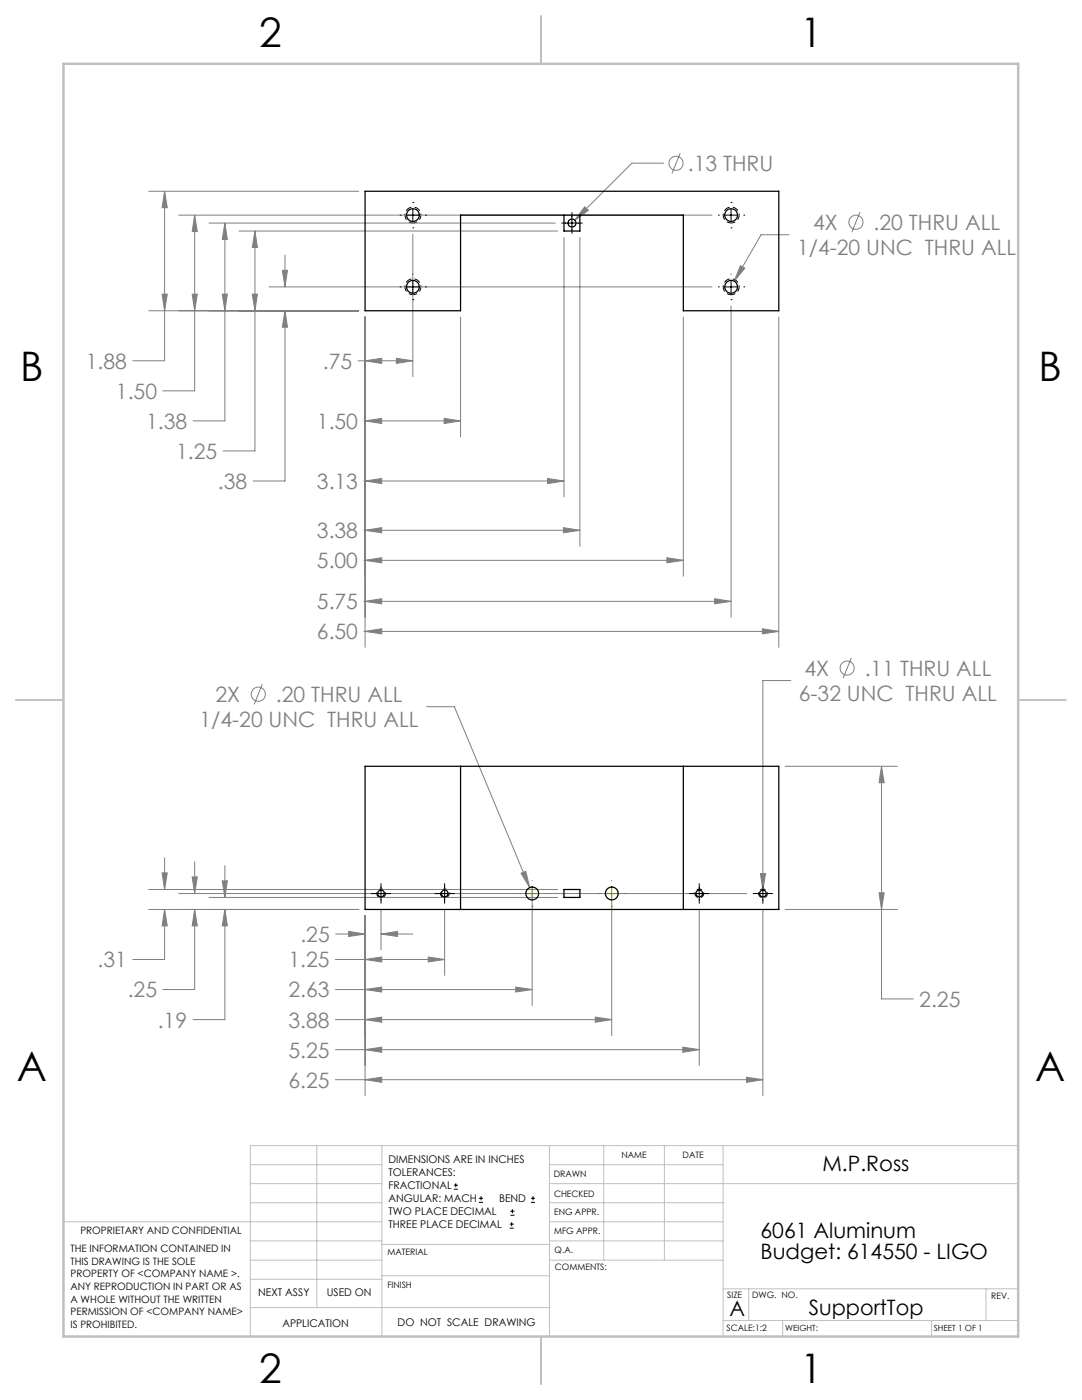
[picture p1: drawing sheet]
<svg xmlns="http://www.w3.org/2000/svg" width="216mm" height="279mm" viewBox="0 0 216 279" stroke-linecap="round" stroke-linejoin="round" font-family="sans-serif">
<g fill="none" stroke="#808080" stroke-width=".2">
<path d="M29.7 38.2h41.9M32.8 38.2v33.8h-6.3M32.8 38.2l.6 3.3h-1.1zM132.4 32.6h-6.3l-11.4 11.4M135.7 30.6l-1.6 4M32.3 58.7h1.1l-.6 3.3zM35.7 42.9h106.4M38.3 58.7h1.1l-.6 3.3zM38.8 42.9v35.1h-6.3M38.8 42.9l.6 3.3h-1.1zM41.7 44.5h69.1M44.3 58.7h1.1l-.5 3.3z"/>
<path d="M44.9 44.5v39.5h-6.4M44.9 44.5l.5 3.3h-1.1zM47.7 46.1h63.6M50.3 58.7h1.1l-.5 3.3zM50.9 46.1v43.9h-6.4M50.9 46.1l.5 3.3h-1.1zM53.7 57.3h88.4M56.3 53.9h1.1l-.5 3.4zM56.9 50.9v6.4M82.4 46.7v28.5M112.5 47.4v51.8M115.7 47.4v61.6"/>
<path d="M116.7 41.3l.7 .7-2.7 2zM147.7 53l.9 .5-2.1 2.6zM157.4 46.8h-5.5l-5.4 9.3M171.6 42.3l-1.6 4.1M29.7 62h41.9M56.9 62v34h-6.4M56.9 62l.5 3.3h-1.1zM71.4 72h11M72.8 63.3v65.9M72.8 72l3.4-.5v1zM79.1 71.5l3.3 .5-3.3 .5zM91.9 63.3v23.9"/>
<path d="M136.3 63.3v51.7M145.9 61.1v62.1M155.4 63.3v65.9M72.6 96h39.9M72.6 84h19.3M72.8 84l3.4-.5v1zM72.8 96l3.4-.5v1zM88.6 83.5l3.3 .5-3.3 .5zM109.3 95.5l3.2 .5-3.2 .5zM72.6 105.8h43.1M72.6 111.8h63.7M72.8 105.8l3.4-.5v1z"/>
<path d="M72.8 111.8l3.4-.5v1zM112.4 105.3l3.3 .5-3.3 .5zM133.1 111.3l3.2 .5-3.2 .5zM142.6 119.5l3.3 .5-3.3 .5zM52.4 136.5l-1.7 4M72.6 126h82.8M72.6 120h73.3M72.8 126l3.4-.5v1zM72.8 120l3.4-.5v1zM152.1 125.5l3.3 .5-3.3 .5zM157.8 135.8h-5.6v41.8M169.9 131.3l-1.7 4.1"/>
<path d="M85.1 141h5.6l15 36.1M156.7 152.9h22.4M175.9 152.9l.5 3.3h-1zM175.9 152.9v46.5h6.3M29.7 177.5h81.6M32.3 174.2h1.1l-.6 3.3zM32.8 171.2v6.3M35.7 178.3h113.3M38.3 175h1.1l-.6 3.3zM38.8 172v6.3M41.7 179.1h69.6M44.3 175.8h1.1l-.5 3.3z"/>
<path d="M44.9 172.8v6.3M104 174.3l.9-.4 .8 3.2zM106.2 179.6v21.1M122.1 179.6v27.1M151.7 174.3h1.1l-.6 3.3zM175.4 178.2h1l-.5 3.3zM29.7 181.5h41.9M32.8 181.5v10h-6.3M32.8 181.5l.6 3.3h-1.1zM38.8 181.5v16h-6.3M38.8 181.5l.6 3.3h-1.1zM44.9 181.5v22h-6.4"/>
<path d="M44.9 181.5l.5 3.3h-1.1zM66.9 191.5h21.8M66.9 197.5h39.3M67 186.4h5.8M69.6 185.9l3.2 .5-3.2 .5zM72.8 182.8v35.9M72.8 191.5l3.4-.5v1zM72.8 197.5l3.4-.5v1zM76 181.5v8.1M76 186.4h6.4M76 186.4l3.3-.5v1zM85.4 191l3.3 .5-3.3 .5z"/>
<path d="M88.7 181.5v13.2M102.9 197l3.3 .5-3.3 .5zM139.5 181.5v31.2M152.2 181.5v37.2M156.7 181.5h22.4M66.9 209.5h72.6M66.9 215.5h85.3M66.9 203.5h55.2M72.8 209.5l3.4-.5v1zM72.8 215.5l3.4-.5v1zM72.8 203.5l3.4-.5v1zM118.8 203l3.3 .5-3.3 .5z"/>
<path d="M136.2 209l3.3 .5-3.3 .5zM148.9 215l3.3 .5-3.3 .5z"/>
<circle cx="134.9" cy="32.6" r="1.42"/>
<circle cx="170.8" cy="44.4" r="1.4"/>
<circle cx="51.5" cy="138.5" r="1.41"/>
<circle cx="169.1" cy="133.3" r="1.41"/>
</g>
<g fill="none" stroke="#000" stroke-width=".2">
<path d="M79.8 57.3h.1M79.8 42.9h.1M81.1 57.3h2.5M81.1 42.9h2.5M82.4 59.8h.1M82.4 40.4h.1M82.4 45.5h.1M82.4 41.7v2.5M82.4 54.7h.1M82.4 56v2.5M84.9 57.3h.1M84.9 42.9h.1"/>
<path d="M112.1 44.5h4.1M114.1 42.4v4.2M143.3 57.3h.1M143.3 42.9h.1M144.6 57.3h2.5M144.6 42.9h2.5M145.9 59.8h.1M145.9 40.4h.1M145.9 45.5h.1M145.9 41.7v2.5M145.9 54.7h.1M145.9 56v2.5"/>
<path d="M148.4 57.3h.1M148.4 42.9h.1M74.1 178.3h3.9M76 176.4v3.9M86.8 178.3h3.9M88.7 176.4v3.9M137.6 178.3h3.9M139.5 176.4v3.9M150.3 178.3h3.9M152.2 176.4v3.9M90.6 237.3h.8M90.6 236.5h.8"/>
<path d="M90.9 236.1v.9M95.6 240h.8M95.6 239.1h.8M96 238.7v.8M105.9 240h.9M105.9 239.1h.9M106.4 238.7v.8M101.7 245.1h.8M101.7 244.3h.8M101.8 242.5h.9M101.8 241.7h.9M102.1 243.9v.8"/>
<path d="M102.2 241.3v.8"/>
</g>
<path d="M82.4 58.8a1.59 1.59 0 0 1-1.4-2.3 1.59 1.59 0 0 1 2.7-.2 1.59 1.59 0 0 1-1.1 2.5h-.2M82.4 44.5a1.59 1.59 0 0 1-1.4-2.3 1.59 1.59 0 0 1 2.7-.2 1.59 1.59 0 0 1-1.1 2.5h-.2M145.9 58.8a1.59 1.59 0 0 1-1.4-2.3 1.59 1.59 0 0 1 2.7-.2 1.59 1.59 0 0 1-1.1 2.5h-.2M145.9 44.5a1.59 1.59 0 0 1-1.4-2.3 1.59 1.59 0 0 1 2.7-.2 1.59 1.59 0 0 1-1.1 2.5h-.2" fill="none" stroke="#000" stroke-width=".2" stroke-dasharray="1.3 .6" stroke-dashoffset=".4" stroke-linecap="butt"/>
<path d="M76 177.4a.88 .88 0 0 0-.7 1.3 .88 .88 0 0 0 1.5 .1 .88 .88 0 0 0-.6-1.4h-.2M88.7 177.4a.88 .88 0 0 0-.7 1.3 .88 .88 0 0 0 1.5 .1 .88 .88 0 0 0-.6-1.4h-.2M139.5 177.4a.88 .88 0 0 0-.7 1.3 .88 .88 0 0 0 1.5 .1 .88 .88 0 0 0-.6-1.4h-.2M152.2 177.4a.88 .88 0 0 0-.7 1.3 .88 .88 0 0 0 1.5 .1 .88 .88 0 0 0-.6-1.4h-.2" fill="none" stroke="#000" stroke-width=".2" stroke-dasharray="1.3 .6" stroke-dashoffset=".7" stroke-linecap="butt"/>
<g fill="none" stroke="#c0c0c0" stroke-width=".2">
<path d="M50 232.4h26.2M50 236.2h26.2M63.2 228.6v32.3M76.2 228.6v38.1M109.6 228.6v38.1M109.6 232.4h34.7M109.6 236.2h93.6M120.5 228.6v22.9M132.6 228.6v22.9M144.3 228.6v38.1M203.2 228.6h-153.2v38.1M12.7 243.8h63.5"/>
<path d="M50 251.5h26.2M50 240h26.2M50 247.7h26.2M50 255.3h26.2M76.2 254.6h33.4M76.2 248.4h33.4M109.6 251.5h34.7M109.6 243.8h34.7M109.6 240h34.7M109.6 247.7h34.7M144.3 257.2h58.9M149.4 257.2v6.3"/>
<path d="M196.7 257.2v6.3M50 260.9h59.6M144.3 263.5h58.9M156.2 263.5v3.2M185.9 263.5v3.2"/>
</g>
<path d="M108 3.2v9.5M3.1 139.7h9.6M203.2 139.7h9.5M108 266.7v9.6" fill="none" stroke="#c0c0c0" stroke-width=".25"/>
<path d="M12.7 12.7h190.5v254h-190.5z" fill="none" stroke="#c0c0c0" stroke-width=".5"/>
<path d="M103.6 178.3h.1M104.9 178.3h2.6M106.2 175.8h.1M106.2 177.1v2.5M108.7 178.3h.1M119.5 178.3h.1M120.8 178.3h2.5M122.1 175.8h.1M122.1 177.1v2.5M124.6 178.3h.1M106.2 180.9h.1M122.1 180.9h.1" fill="none" stroke="#808000" stroke-width=".2"/>
<path d="M32.3 58.7h1.1l-.6 3.3zM32.8 38.2l.6 3.3h-1.1zM56.9 62l.5 3.3h-1.1zM56.3 53.9h1.1l-.5 3.4zM50.3 58.7h1.1l-.5 3.3zM50.9 46.1l.5 3.3h-1.1zM44.3 58.7h1.1l-.5 3.3zM44.9 44.5l.5 3.3h-1.1zM38.3 58.7h1.1l-.6 3.3zM38.8 42.9l.6 3.3h-1.1zM116.7 41.3l-2 2.7 2.7-2zM72.8 126l3.4-.5v1zM152.1 125.5l3.3 .5-3.3 .5zM72.8 72l3.4-.5v1zM79.1 71.5l3.3 .5-3.3 .5zM72.8 84l3.4-.5v1zM88.6 83.5l3.3 .5-3.3 .5zM72.8 96l3.4-.5v1zM109.3 95.5l3.2 .5-3.2 .5zM72.8 105.8l3.4-.5v1zM112.4 105.3l3.3 .5-3.3 .5zM72.8 111.8l3.4-.5v1zM133.1 111.3l3.2 .5-3.2 .5zM72.8 120l3.4-.5v1zM142.6 119.5l3.3 .5-3.3 .5zM147.7 53l-1.2 3.1 2.1-2.6zM69.6 185.9l3.2 .5-3.2 .5zM76 186.4l3.3-.5v1zM72.8 191.5l3.4-.5v1zM85.4 191l3.3 .5-3.3 .5zM72.8 209.5l3.4-.5v1zM136.2 209l3.3 .5-3.3 .5zM148.9 215l3.3 .5-3.3 .5zM72.8 215.5l3.4-.5v1zM38.3 175h1.1l-.6 3.3zM38.8 181.5l.6 3.3h-1.1zM44.9 181.5l.5 3.3h-1.1zM44.3 175.8h1.1l-.5 3.3zM32.8 181.5l.6 3.3h-1.1zM32.3 174.2h1.1l-.6 3.3zM175.9 152.9l.5 3.3h-1zM175.4 178.2h1l-.5 3.3zM104 174.3l1.7 2.8-.8-3.2zM151.7 174.3l.5 3.3 .6-3.3zM72.8 197.5l3.4-.5v1zM102.9 197l3.3 .5-3.3 .5zM72.8 203.5l3.4-.5v1zM118.8 203l3.3 .5-3.3 .5z" fill="#808080"/>
<g fill="none" stroke="#000" stroke-width=".25">
<path d="M72.8 38.2h82.6v23.8h-19.1v-19.1h-44.4v19.1h-19.1zM112.5 42.9v3.2h3.2v-3.2M72.8 152.9h82.6v28.6h-82.6zM91.9 152.9v28.6M136.3 152.9v28.6M112.5 177.5h3.2v1.6h-3.2z"/>
<circle cx="82.4" cy="57.2" r="1.27"/>
<circle cx="82.4" cy="42.9" r="1.27"/>
<circle cx="114.1" cy="44.5" r=".79"/>
<circle cx="145.9" cy="57.2" r="1.27"/>
<circle cx="145.9" cy="42.9" r="1.27"/>
<circle cx="76" cy="178.3" r=".67"/>
<circle cx="88.7" cy="178.3" r=".67"/>
<circle cx="106.2" cy="178.3" r="1.28"/>
<circle cx="122.1" cy="178.3" r="1.28"/>
<circle cx="139.5" cy="178.3" r=".67"/>
<circle cx="152.2" cy="178.3" r=".67"/>
</g>
<g font-size="8.1">
<text x="51.7" y="9.3">2</text>
<text x="159.7" y="9.3">1</text>
<text x="4" y="76">B</text>
<text x="207.2" y="76">B</text>
<text x="3.3" y="215.7">A</text>
<text x="206.5" y="215.7">A</text>
<text x="51.7" y="276">2</text>
<text x="159.7" y="276">1</text>
</g>
<g font-size="4.2" fill="#808080">
<text x="137.2" y="34.1">.13 THRU</text>
<text x="162.3" y="45.9">4X</text>
<text x="174.3" y="45.9">.20 THRU ALL</text>
<text x="159" y="51">1/4-20 UNC THRU ALL</text>
<text x="17.1" y="73.6">1.88</text>
<text x="64.4" y="73.6">.75</text>
<text x="23.1" y="79.6">1.50</text>
<text x="29.1" y="85.6">1.38</text>
<text x="63.2" y="85.6">1.50</text>
<text x="35.1" y="91.6">1.25</text>
<text x="43.5" y="97.6">.38</text>
<text x="63.2" y="97.6">3.13</text>
<text x="63.2" y="107.4">3.38</text>
<text x="63.2" y="113.4">5.00</text>
<text x="63.2" y="121.6">5.75</text>
<text x="63.2" y="127.6">6.50</text>
<text x="160.5" y="134.9">4X</text>
<text x="172.6" y="134.9">.11 THRU ALL</text>
<text x="43" y="140.1">2X</text>
<text x="55.1" y="140.1">.20 THRU ALL</text>
<text x="159.4" y="140">6-32 UNC THRU ALL</text>
<text x="39.8" y="145.2">1/4-20 UNC THRU ALL</text>
<text x="59.9" y="188">.25</text>
<text x="19.5" y="193.1">.31</text>
<text x="57.6" y="193.1">1.25</text>
<text x="25.5" y="199.1">.25</text>
<text x="57.6" y="199.1">2.63</text>
<text x="183.4" y="200.9">2.25</text>
<text x="31.5" y="205.1">.19</text>
<text x="57.6" y="205.1">3.88</text>
<text x="57.6" y="211.1">5.25</text>
<text x="57.6" y="217.1">6.25</text>
</g>
<g font-size="4.2">
<text x="164.1" y="233.7">M.P.Ross</text>
<text x="151.8" y="247">6061 Aluminum</text>
<text x="151.8" y="251.2">Budget: 614550 - LIGO</text>
<text x="145.6" y="262.7">A</text>
<text x="161.4" y="262.4">SupportTop</text>
</g>
<g font-size="2.1">
<text x="77.5" y="232.2">DIMENSIONS ARE IN INCHES</text>
<text x="77.5" y="234.7">TOLERANCES:</text>
<text x="77.5" y="237.3">FRACTIONAL</text>
<text x="77.5" y="239.9">ANGULAR: MACH</text>
<text x="99.6" y="239.9">BEND</text>
<text x="77.5" y="242.5">TWO PLACE DECIMAL</text>
<text x="77.5" y="245.1">THREE PLACE DECIMAL</text>
<text x="51.5" y="258.7">NEXT ASSY</text>
<text x="65.2" y="258.6">USED ON</text>
<text x="56.3" y="264.8">APPLICATION</text>
<text x="79.3" y="264.6">DO NOT SCALE DRAWING</text>
</g>
<g font-size="2">
<text x="14.1" y="249.9">THE INFORMATION CONTAINED IN</text>
<text x="16" y="246.3">PROPRIETARY AND CONFIDENTIAL</text>
<text x="14.1" y="252.4">THIS DRAWING IS THE SOLE</text>
<text x="14.1" y="254.9">PROPERTY OF &lt;COMPANY NAME &gt;.</text>
<text x="14.1" y="257.4">ANY REPRODUCTION IN PART OR AS</text>
<text x="14.1" y="260">A WHOLE WITHOUT THE WRITTEN</text>
<text x="14.1" y="262.5">PERMISSION OF &lt;COMPANY NAME&gt;</text>
<text x="14.1" y="265">IS PROHIBITED.</text>
</g>
<g font-size="1.8">
<text x="124" y="231.1">NAME</text>
<text x="136.2" y="231.1">DATE</text>
<text x="110.5" y="234.8">DRAWN</text>
<text x="110.5" y="238.9">CHECKED</text>
<text x="110.6" y="242.5">ENG APPR.</text>
<text x="77.3" y="250.5">MATERIAL</text>
<text x="110.6" y="246.3">MFG APPR.</text>
<text x="110.7" y="250">Q.A.</text>
<text x="77.3" y="257">FINISH</text>
<text x="110.7" y="253.5">COMMENTS:</text>
<text x="145.1" y="259">SIZE</text>
<text x="150.1" y="259.1">DWG. NO.</text>
<text x="197.8" y="259.2">REV.</text>
<text x="145" y="265.7">SCALE:1:2</text>
</g>
<g font-size="1.7">
<text x="156.7" y="265.7">WEIGHT:</text>
<text x="186.3" y="265.7">SHEET 1 OF 1</text>
</g>
</svg>
